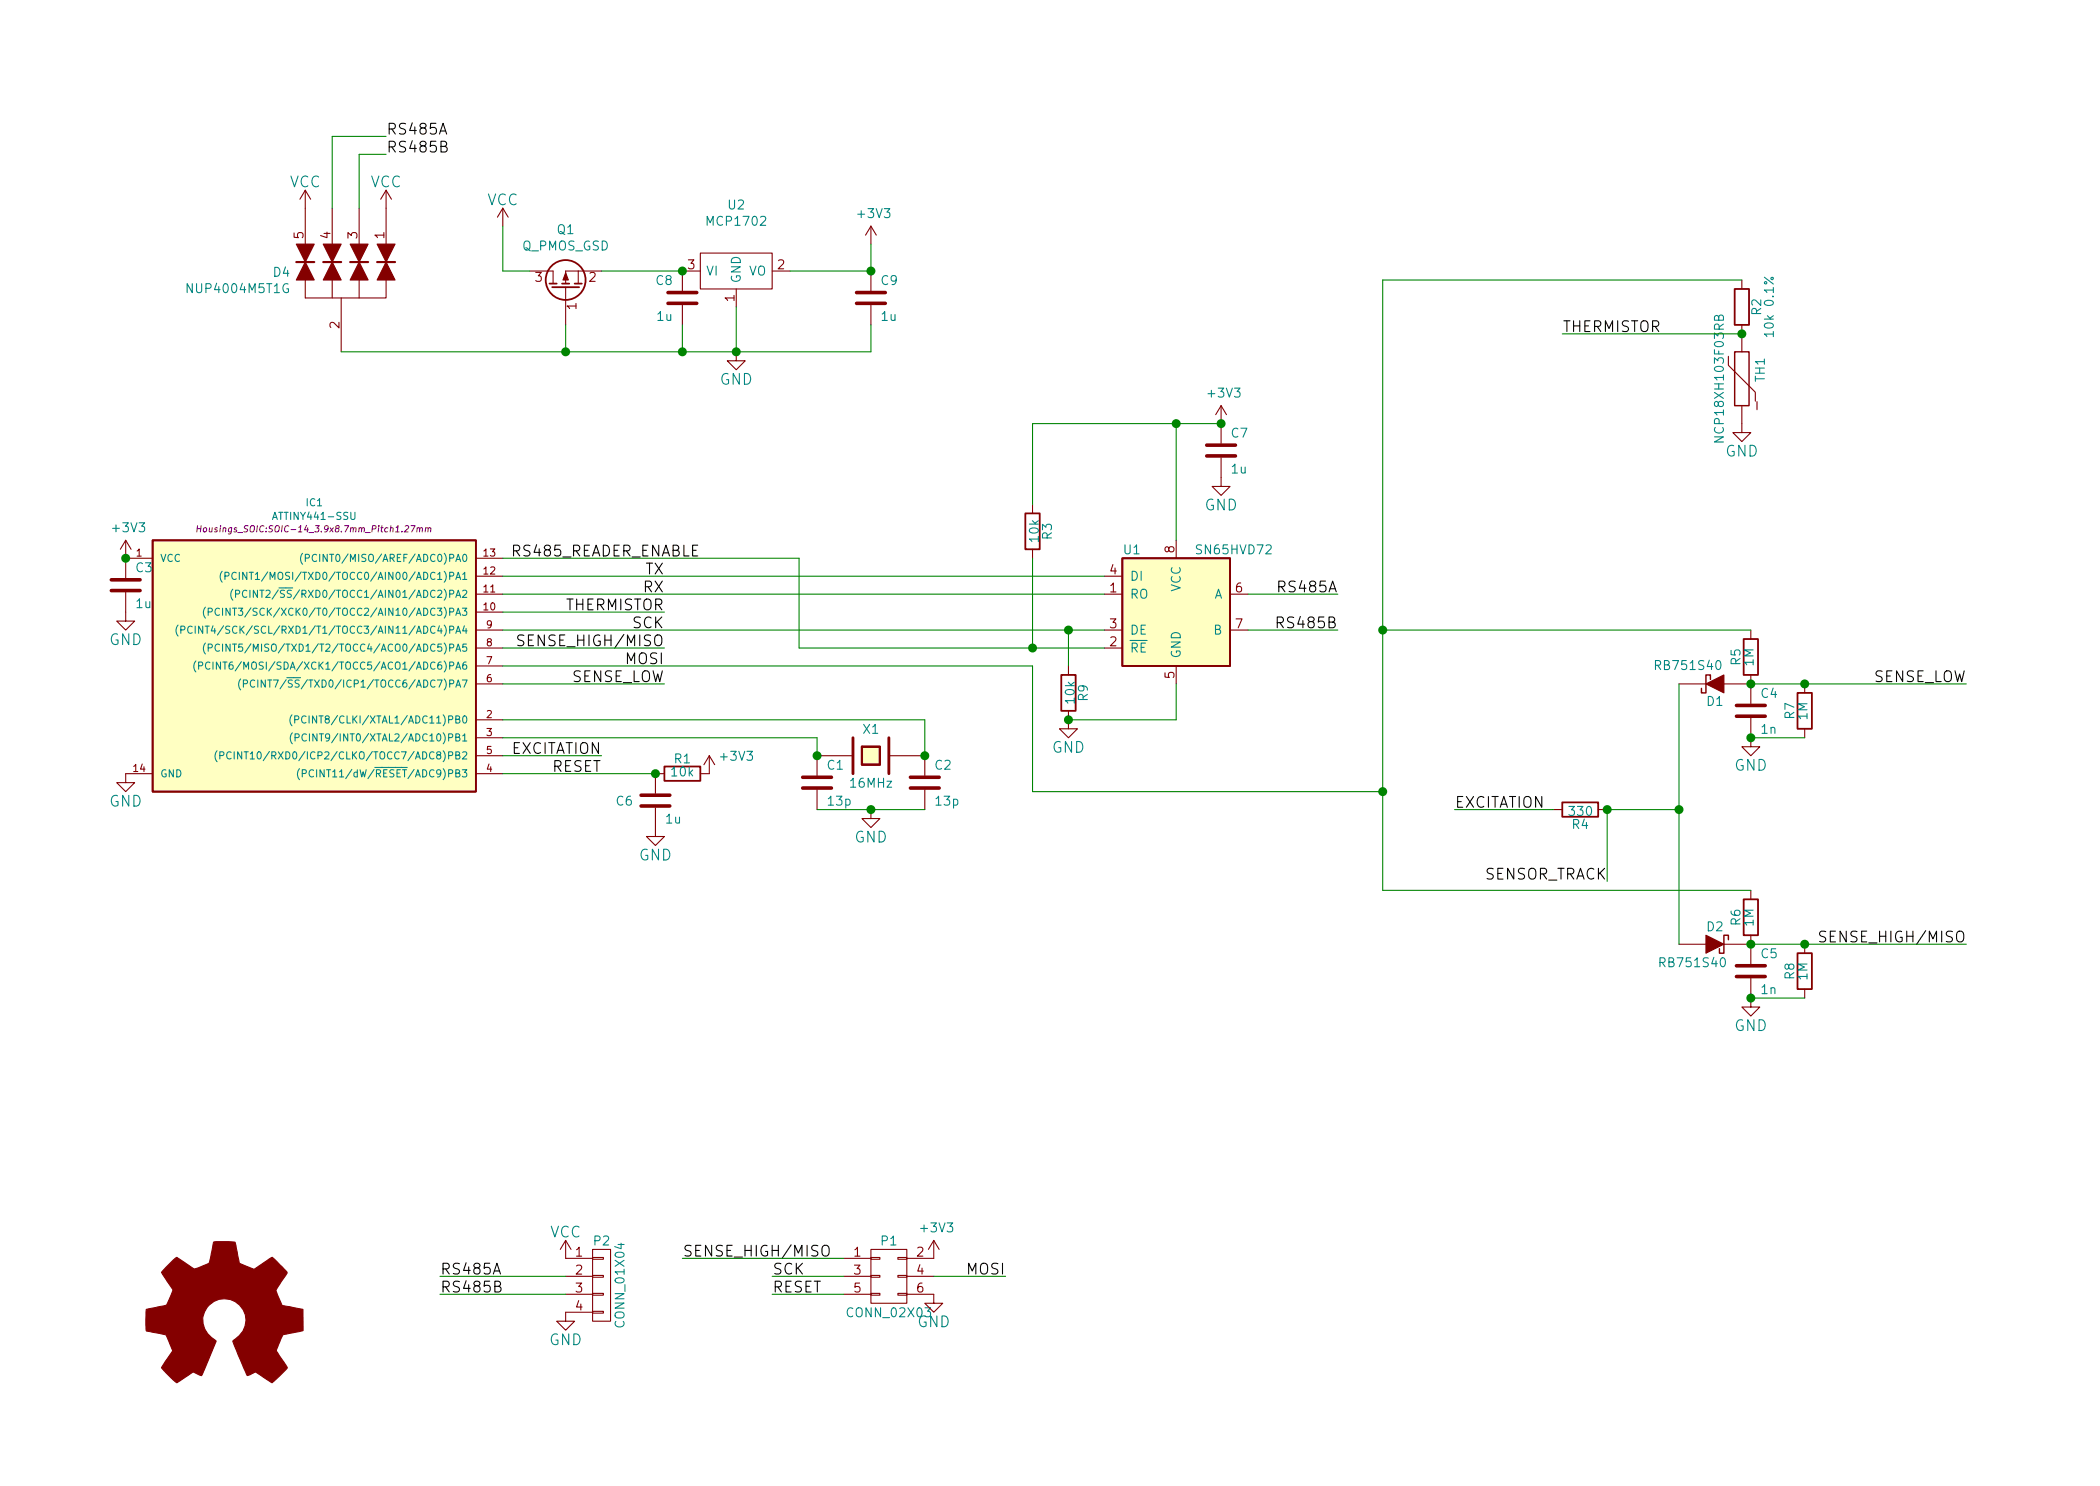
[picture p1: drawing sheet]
EESchema Schematic File Version 5
EELAYER 30 0
EELAYER END
$Descr A4 11693 8268
encoding utf-8
Sheet 1 1
Title "RS485 soil moisture sensor"
Date "2019-10-22"
Rev ""
Comp "Catnip electronics"
Comment1 "by Albertas Mickėnas mic@wemakethings.net"
Comment2 ""
Comment3 ""
Comment4 ""
Comment5 ""
Comment6 ""
Comment7 ""
Comment8 ""
Comment9 ""
$EndDescr
$Comp
L rs485-moist-sensor-rescue:CRYSTAL X1
U 1 1
P 4850 4200
F 0 "X1" H 4850 4350 50  0000 C CNN
F 1 "16MHz" H 4850 4050 50  0000 C CNN
F 2 "Crystals:Crystal_HC49-SD_SMD" H 4850 4200 60  0001 C CNN
F 3 "" H 4850 4200 60  0000 C CNN
F 4 "MCRSD16000F183000RR" H 4850 4200 60  0001 C CNN "PartNo"
F 5 "MULTICOMP" H 4850 4200 60  0001 C CNN "Manufacturer"
F 6 "2395958" H 4850 4200 60  0001 C CNN "Distributor"
	1    4850 4200
	1    0    0    -1  
$EndComp
$Comp
L rs485-moist-sensor-rescue:C C2
U 1 1
P 5150 4350
F 0 "C2" H 5200 4450 50  0000 L CNN
F 1 "13p" H 5200 4250 50  0000 L CNN
F 2 "Capacitors_SMD:C_0603" H 5188 4200 30  0001 C CNN
F 3 "" H 5150 4350 60  0000 C CNN
F 4 "MC0603N330J500CT" H 5150 4350 60  0001 C CNN "PartNo"
F 5 "MULTICOMP" H 5150 4350 60  0001 C CNN "Manufacturer"
F 6 "2310585" H 5150 4350 60  0001 C CNN "Distributor"
	1    5150 4350
	1    0    0    -1  
$EndComp
$Comp
L power:GND #PWR013
U 1 1
P 4850 4500
F 0 "#PWR013" H 4850 4250 60  0001 C CNN
F 1 "GND" H 4850 4350 60  0000 C CNN
F 2 "" H 4850 4500 60  0000 C CNN
F 3 "" H 4850 4500 60  0000 C CNN
	1    4850 4500
	1    0    0    -1  
$EndComp
$Comp
L power:VCC #PWR06
U 1 1
P 2800 1250
F 0 "#PWR06" H 2800 1100 60  0001 C CNN
F 1 "VCC" H 2800 1400 60  0000 C CNN
F 2 "" H 2800 1250 60  0000 C CNN
F 3 "" H 2800 1250 60  0000 C CNN
	1    2800 1250
	1    0    0    -1  
$EndComp
$Comp
L power:GND #PWR03
U 1 1
P 700 4300
F 0 "#PWR03" H 700 4050 60  0001 C CNN
F 1 "GND" H 700 4150 60  0000 C CNN
F 2 "" H 700 4300 60  0000 C CNN
F 3 "" H 700 4300 60  0000 C CNN
	1    700  4300
	1    0    0    -1  
$EndComp
$Comp
L rs485-moist-sensor-rescue:C C3
U 1 1
P 700 3250
F 0 "C3" H 750 3350 50  0000 L CNN
F 1 "1u" H 750 3150 50  0000 L CNN
F 2 "Capacitors_SMD:C_0603" H 738 3100 30  0001 C CNN
F 3 "" H 700 3250 60  0000 C CNN
	1    700  3250
	1    0    0    -1  
$EndComp
$Comp
L power:GND #PWR02
U 1 1
P 700 3400
F 0 "#PWR02" H 700 3150 60  0001 C CNN
F 1 "GND" H 700 3250 60  0000 C CNN
F 2 "" H 700 3400 60  0000 C CNN
F 3 "" H 700 3400 60  0000 C CNN
	1    700  3400
	1    0    0    -1  
$EndComp
$Comp
L rs485-moist-sensor-rescue:DIODESCH D1
U 1 1
P 9550 3800
F 0 "D1" H 9550 3900 50  0000 C CNN
F 1 "RB751S40" H 9700 3700 50  0000 C CNN
F 2 "SMD_Packages:SOD-523" H 9550 3800 60  0001 C CNN
F 3 "" H 9550 3800 60  0000 C CNN
F 4 "RB751S40" H 9550 3800 60  0001 C CNN "PartNo"
F 5 "NEXPERIA" H 9550 3800 60  0001 C CNN "Manufacturer"
F 6 "2575121" H 9550 3800 60  0001 C CNN "Distributor"
	1    9550 3800
	-1   0    0    1   
$EndComp
$Comp
L rs485-moist-sensor-rescue:R R4
U 1 1
P 8800 4500
F 0 "R4" V 8880 4500 50  0000 C CNN
F 1 "330" V 8807 4501 50  0000 C CNN
F 2 "Resistors_SMD:R_0603" V 8730 4500 30  0001 C CNN
F 3 "" H 8800 4500 30  0000 C CNN
	1    8800 4500
	0    1    1    0   
$EndComp
$Comp
L rs485-moist-sensor-rescue:R R5
U 1 1
P 9750 3650
F 0 "R5" V 9830 3650 50  0000 C CNN
F 1 "1M" V 9757 3651 50  0000 C CNN
F 2 "Resistors_SMD:R_0603" V 9680 3650 30  0001 C CNN
F 3 "" H 9750 3650 30  0000 C CNN
	1    9750 3650
	-1   0    0    1   
$EndComp
$Comp
L rs485-moist-sensor-rescue:R R8
U 1 1
P 10050 5400
F 0 "R8" V 10130 5400 50  0000 C CNN
F 1 "1M" V 10057 5401 50  0000 C CNN
F 2 "Resistors_SMD:R_0603" V 9980 5400 30  0001 C CNN
F 3 "" H 10050 5400 30  0000 C CNN
	1    10050 5400
	-1   0    0    1   
$EndComp
$Comp
L power:GND #PWR021
U 1 1
P 9750 5550
F 0 "#PWR021" H 9750 5300 60  0001 C CNN
F 1 "GND" H 9750 5400 60  0000 C CNN
F 2 "" H 9750 5550 60  0000 C CNN
F 3 "" H 9750 5550 60  0000 C CNN
	1    9750 5550
	1    0    0    -1  
$EndComp
$Comp
L rs485-moist-sensor-rescue:C C4
U 1 1
P 9750 3950
F 0 "C4" H 9800 4050 50  0000 L CNN
F 1 "1n" H 9800 3850 50  0000 L CNN
F 2 "Capacitors_SMD:C_0603" H 9788 3800 30  0001 C CNN
F 3 "" H 9750 3950 60  0000 C CNN
	1    9750 3950
	1    0    0    -1  
$EndComp
$Comp
L power:GND #PWR020
U 1 1
P 9750 4100
F 0 "#PWR020" H 9750 3850 60  0001 C CNN
F 1 "GND" H 9750 3950 60  0000 C CNN
F 2 "" H 9750 4100 60  0000 C CNN
F 3 "" H 9750 4100 60  0000 C CNN
	1    9750 4100
	1    0    0    -1  
$EndComp
$Comp
L rs485-moist-sensor-rescue:R R7
U 1 1
P 10050 3950
F 0 "R7" V 10130 3950 50  0000 C CNN
F 1 "1M" V 10057 3951 50  0000 C CNN
F 2 "Resistors_SMD:R_0603" V 9980 3950 30  0001 C CNN
F 3 "" H 10050 3950 30  0000 C CNN
	1    10050 3950
	-1   0    0    1   
$EndComp
Text Label 10950 3800 2    60   ~ 0
SENSE_LOW
$Comp
L rs485-moist-sensor-rescue:C C5
U 1 1
P 9750 5400
F 0 "C5" H 9800 5500 50  0000 L CNN
F 1 "1n" H 9800 5300 50  0000 L CNN
F 2 "Capacitors_SMD:C_0603" H 9788 5250 30  0001 C CNN
F 3 "" H 9750 5400 60  0000 C CNN
	1    9750 5400
	1    0    0    -1  
$EndComp
$Comp
L rs485-moist-sensor-rescue:R R6
U 1 1
P 9750 5100
F 0 "R6" V 9830 5100 50  0000 C CNN
F 1 "1M" V 9757 5101 50  0000 C CNN
F 2 "Resistors_SMD:R_0603" V 9680 5100 30  0001 C CNN
F 3 "" H 9750 5100 30  0000 C CNN
	1    9750 5100
	-1   0    0    1   
$EndComp
Text Label 10950 5250 2    60   ~ 0
SENSE_HIGH/MISO
Text Label 8950 4900 2    60   ~ 0
SENSOR_TRACK
$Comp
L power:GND #PWR015
U 1 1
P 5200 7200
F 0 "#PWR015" H 5200 6950 60  0001 C CNN
F 1 "GND" H 5200 7050 60  0000 C CNN
F 2 "" H 5200 7200 60  0000 C CNN
F 3 "" H 5200 7200 60  0000 C CNN
	1    5200 7200
	1    0    0    -1  
$EndComp
$Comp
L rs485-moist-sensor-rescue:SP3481EN-RESCUE-rs485-moist-sensor U1
U 1 1
P 6550 3400
F 0 "U1" H 6250 3750 50  0000 L CNN
F 1 "SN65HVD72" H 6650 3750 50  0000 L CNN
F 2 "Housings_SOIC:SOIC-8_3.9x4.9mm_Pitch1.27mm" H 6550 3400 50  0001 C CIN
F 3 "" H 6550 3400 60  0000 C CNN
F 4 "SN65HVD72DR" H 6550 3400 60  0001 C CNN "PartNo"
F 5 "TEXAS INSTRUMENTS" H 6550 3400 60  0001 C CNN "Manufacturer"
F 6 "2542747" H 6550 3400 60  0001 C CNN "Distributor"
	1    6550 3400
	1    0    0    -1  
$EndComp
$Comp
L rs485-moist-sensor-rescue:C C7
U 1 1
P 6800 2500
F 0 "C7" H 6850 2600 50  0000 L CNN
F 1 "1u" H 6850 2400 50  0000 L CNN
F 2 "Capacitors_SMD:C_0603" H 6838 2350 30  0001 C CNN
F 3 "" H 6800 2500 60  0000 C CNN
	1    6800 2500
	1    0    0    -1  
$EndComp
$Comp
L power:GND #PWR018
U 1 1
P 6800 2650
F 0 "#PWR018" H 6800 2400 60  0001 C CNN
F 1 "GND" H 6800 2500 60  0000 C CNN
F 2 "" H 6800 2650 60  0000 C CNN
F 3 "" H 6800 2650 60  0000 C CNN
	1    6800 2650
	1    0    0    -1  
$EndComp
$Comp
L power:GND #PWR016
U 1 1
P 5950 4000
F 0 "#PWR016" H 5950 3750 60  0001 C CNN
F 1 "GND" H 5950 3850 60  0000 C CNN
F 2 "" H 5950 4000 60  0000 C CNN
F 3 "" H 5950 4000 60  0000 C CNN
	1    5950 4000
	1    0    0    -1  
$EndComp
$Comp
L rs485-moist-sensor-rescue:R R1
U 1 1
P 3800 4300
F 0 "R1" V 3880 4300 50  0000 C CNN
F 1 "10k" V 3807 4301 50  0000 C CNN
F 2 "Resistors_SMD:R_0603" V 3730 4300 30  0001 C CNN
F 3 "" H 3800 4300 30  0000 C CNN
	1    3800 4300
	0    -1   -1   0   
$EndComp
$Comp
L rs485-moist-sensor-rescue:C C6
U 1 1
P 3650 4450
F 0 "C6" H 3425 4450 50  0000 L CNN
F 1 "1u" H 3700 4350 50  0000 L CNN
F 2 "Capacitors_SMD:C_0603" H 3688 4300 30  0001 C CNN
F 3 "" H 3650 4450 60  0000 C CNN
	1    3650 4450
	1    0    0    -1  
$EndComp
$Comp
L power:GND #PWR09
U 1 1
P 3650 4600
F 0 "#PWR09" H 3650 4350 60  0001 C CNN
F 1 "GND" H 3650 4450 60  0000 C CNN
F 2 "" H 3650 4600 60  0000 C CNN
F 3 "" H 3650 4600 60  0000 C CNN
	1    3650 4600
	1    0    0    -1  
$EndComp
Text Label 3700 3500 2    60   ~ 0
SCK
Text Label 3350 4300 2    60   ~ 0
RESET
Text Label 3350 4200 2    60   ~ 0
EXCITATION
Text Label 8100 4500 0    60   ~ 0
EXCITATION
Text Label 3700 3600 2    60   ~ 0
SENSE_HIGH/MISO
Text Label 3700 3800 2    60   ~ 0
SENSE_LOW
$Comp
L rs485-moist-sensor-rescue:THERMISTOR TH1
U 1 1
P 9700 2100
F 0 "TH1" V 9800 2150 50  0000 C CNN
F 1 "NCP18XH103F03RB" V 9600 2100 50  0000 C BNN
F 2 "Resistors_SMD:R_0603" H 9700 2100 60  0001 C CNN
F 3 "" H 9700 2100 60  0000 C CNN
F 4 "NCP18XH103F03RB" H 9700 2100 60  0001 C CNN "PartNo"
F 5 "MURATA" H 9700 2100 60  0001 C CNN "Manufacturer"
F 6 "2456122" H 9700 2100 60  0001 C CNN "Distributor"
	1    9700 2100
	1    0    0    -1  
$EndComp
$Comp
L rs485-moist-sensor-rescue:R R2
U 1 1
P 9700 1700
F 0 "R2" V 9780 1700 50  0000 C CNN
F 1 "10k 0.1%" V 9850 1700 50  0000 C CNN
F 2 "Resistors_SMD:R_0603" V 9630 1700 30  0001 C CNN
F 3 "" H 9700 1700 30  0000 C CNN
F 4 "ERJ3RBD1002V" H 9700 1700 60  0001 C CNN "PartNo"
F 5 "PANASONIC ELECTRONIC COMPONENTS" H 9700 1700 60  0001 C CNN "Manufacturer"
F 6 "2379939" H 9700 1700 60  0001 C CNN "Distributor"
	1    9700 1700
	1    0    0    -1  
$EndComp
$Comp
L power:GND #PWR019
U 1 1
P 9700 2350
F 0 "#PWR019" H 9700 2100 60  0001 C CNN
F 1 "GND" H 9700 2200 60  0000 C CNN
F 2 "" H 9700 2350 60  0000 C CNN
F 3 "" H 9700 2350 60  0000 C CNN
	1    9700 2350
	1    0    0    -1  
$EndComp
Text Label 8700 1850 0    60   ~ 0
THERMISTOR
Text Label 3700 3400 2    60   ~ 0
THERMISTOR
Text Label 7450 3300 2    60   ~ 0
RS485A
Text Label 7450 3500 2    60   ~ 0
RS485B
Wire Wire Line
	2800 4100 4550 4100
Wire Wire Line
	4550 4500 4850 4500
Connection ~ 4850 4500
Wire Wire Line
	9750 3800 10050 3800
Wire Wire Line
	10050 4100 9750 4100
Connection ~ 10050 3800
Wire Wire Line
	9750 5550 10050 5550
Wire Wire Line
	9750 5250 10050 5250
Connection ~ 10050 5250
Wire Wire Line
	9350 3800 9350 4500
Wire Wire Line
	8950 4500 9350 4500
Connection ~ 9350 4500
Wire Wire Line
	8950 4500 8950 4900
Wire Wire Line
	6550 3000 6550 2350
Wire Wire Line
	5750 2350 6550 2350
Wire Wire Line
	2800 4000 5150 4000
Wire Wire Line
	5150 4000 5150 4200
Wire Wire Line
	4550 4100 4550 4200
Wire Wire Line
	2800 4300 3650 4300
Wire Wire Line
	2800 4200 3350 4200
Wire Wire Line
	8100 4500 8650 4500
Wire Wire Line
	2800 3600 3700 3600
Wire Wire Line
	2800 3800 3700 3800
Wire Wire Line
	6950 3300 7450 3300
Wire Wire Line
	9700 1850 8700 1850
Wire Wire Line
	2800 3300 6150 3300
Wire Wire Line
	2800 3200 6150 3200
Wire Wire Line
	4450 3100 4450 3600
Wire Wire Line
	4450 3100 2800 3100
Wire Wire Line
	2800 3500 5950 3500
Wire Wire Line
	2800 3400 3700 3400
$Comp
L rs485-moist-sensor-rescue:CONN_02X03 P1
U 1 1
P 4950 7100
F 0 "P1" H 4950 7300 50  0000 C CNN
F 1 "CONN_02X03" H 4950 6900 50  0000 C CNN
F 2 "Pin_Headers:Pin_Header_Straight_2x03" H 4950 5900 60  0001 C CNN
F 3 "" H 4950 5900 60  0000 C CNN
	1    4950 7100
	1    0    0    -1  
$EndComp
Wire Wire Line
	3800 7000 4700 7000
Text Label 3800 7000 0    60   ~ 0
SENSE_HIGH/MISO
Wire Wire Line
	5200 7100 5600 7100
Text Label 5600 7100 2    60   ~ 0
MOSI
Wire Wire Line
	4700 7100 4300 7100
Text Label 4300 7100 0    60   ~ 0
SCK
Wire Wire Line
	4700 7200 4300 7200
Text Label 4300 7200 0    60   ~ 0
RESET
$Comp
L rs485-moist-sensor-rescue:CONN_01X04 P2
U 1 1
P 3350 7150
F 0 "P2" H 3350 7400 50  0000 C CNN
F 1 "CONN_01X04" V 3450 7150 50  0000 C CNN
F 2 "Pin_Headers:Pin_Header_Straight_1x04_Pitch2.54mm" H 3350 7150 60  0001 C CNN
F 3 "" H 3350 7150 60  0000 C CNN
F 4 "?" H 3350 7150 60  0001 C CNN "PartNo"
F 5 "?" H 3350 7150 60  0001 C CNN "Manufacturer"
F 6 "?" H 3350 7150 60  0001 C CNN "Distributor"
	1    3350 7150
	1    0    0    -1  
$EndComp
$Comp
L power:VCC #PWR07
U 1 1
P 3150 7000
F 0 "#PWR07" H 3150 6850 60  0001 C CNN
F 1 "VCC" H 3150 7150 60  0000 C CNN
F 2 "" H 3150 7000 60  0000 C CNN
F 3 "" H 3150 7000 60  0000 C CNN
	1    3150 7000
	1    0    0    -1  
$EndComp
$Comp
L power:GND #PWR08
U 1 1
P 3150 7300
F 0 "#PWR08" H 3150 7050 60  0001 C CNN
F 1 "GND" H 3150 7150 60  0000 C CNN
F 2 "" H 3150 7300 60  0000 C CNN
F 3 "" H 3150 7300 60  0000 C CNN
	1    3150 7300
	1    0    0    -1  
$EndComp
Wire Wire Line
	3150 7100 2450 7100
Text Label 2450 7100 0    60   ~ 0
RS485A
Wire Wire Line
	3150 7200 2450 7200
Text Label 2450 7200 0    60   ~ 0
RS485B
Connection ~ 9750 3800
Connection ~ 3800 1500
$Comp
L rs485-moist-sensor-rescue:C C8
U 1 1
P 3800 1650
F 0 "C8" H 3850 1750 50  0000 L CNN
F 1 "1u" H 3850 1550 50  0000 L CNN
F 2 "Capacitors_SMD:C_0603" H 3838 1500 30  0001 C CNN
F 3 "" H 3800 1650 60  0000 C CNN
	1    3800 1650
	-1   0    0    -1  
$EndComp
$Comp
L power:GND #PWR011
U 1 1
P 4100 1950
F 0 "#PWR011" H 4100 1700 60  0001 C CNN
F 1 "GND" H 4100 1800 60  0000 C CNN
F 2 "" H 4100 1950 60  0000 C CNN
F 3 "" H 4100 1950 60  0000 C CNN
	1    4100 1950
	1    0    0    -1  
$EndComp
Wire Wire Line
	4100 1950 4100 1700
$Comp
L rs485-moist-sensor-rescue:C C9
U 1 1
P 4850 1650
F 0 "C9" H 4900 1750 50  0000 L CNN
F 1 "1u" H 4900 1550 50  0000 L CNN
F 2 "Capacitors_SMD:C_0603" H 4888 1500 30  0001 C CNN
F 3 "" H 4850 1650 60  0000 C CNN
	1    4850 1650
	1    0    0    -1  
$EndComp
Wire Wire Line
	4400 1500 4850 1500
Connection ~ 4100 1950
Wire Wire Line
	4850 1950 4850 1800
$Comp
L power:+3V3 #PWR012
U 1 1
P 4850 1350
F 0 "#PWR012" H 2050 400 50  0001 C CNN
F 1 "+3V3" H 4865 1523 50  0000 C CNN
F 2 "" H 2050 550 60  0000 C CNN
F 3 "" H 2050 550 60  0000 C CNN
	1    4850 1350
	1    0    0    -1  
$EndComp
Wire Wire Line
	4850 1500 4850 1350
$Comp
L power:+3V3 #PWR01
U 1 1
P 700 3100
F 0 "#PWR01" H -2100 2150 50  0001 C CNN
F 1 "+3V3" H 715 3273 50  0000 C CNN
F 2 "" H -2100 2300 60  0000 C CNN
F 3 "" H -2100 2300 60  0000 C CNN
	1    700  3100
	1    0    0    -1  
$EndComp
$Comp
L power:+3V3 #PWR017
U 1 1
P 6800 2350
F 0 "#PWR017" H 4000 1400 50  0001 C CNN
F 1 "+3V3" H 6815 2523 50  0000 C CNN
F 2 "" H 4000 1550 60  0000 C CNN
F 3 "" H 4000 1550 60  0000 C CNN
	1    6800 2350
	1    0    0    -1  
$EndComp
Connection ~ 6800 2350
$Comp
L power:+3V3 #PWR014
U 1 1
P 5200 7000
F 0 "#PWR014" H 2400 6050 50  0001 C CNN
F 1 "+3V3" H 5215 7173 50  0000 C CNN
F 2 "" H 2400 6200 60  0000 C CNN
F 3 "" H 2400 6200 60  0000 C CNN
	1    5200 7000
	1    0    0    -1  
$EndComp
$Comp
L power:+3V3 #PWR010
U 1 1
P 3950 4300
F 0 "#PWR010" H 1150 3350 50  0001 C CNN
F 1 "+3V3" H 4100 4400 50  0000 C CNN
F 2 "" H 1150 3500 60  0000 C CNN
F 3 "" H 1150 3500 60  0000 C CNN
	1    3950 4300
	1    0    0    -1  
$EndComp
$Comp
L rs485-moist-sensor-rescue:Q_PMOS_GSD-RESCUE-rs485-moist-sensor Q1
U 1 1
P 3150 1600
F 0 "Q1" V 3478 1600 50  0000 C CNN
F 1 "Q_PMOS_GSD" V 3387 1600 50  0000 C CNN
F 2 "Housings_SOT-23_SOT-143_TSOT-6:SOT-23" V 3600 1450 29  0001 C CNN
F 3 "" H 5450 850 60  0000 C CNN
F 4 "NX2301P" H 3150 1600 60  0001 C CNN "PartNo"
F 5 "NXP" H 3150 1600 60  0001 C CNN "Manufacturer"
F 6 "1894738" H 3150 1600 60  0001 C CNN "Distributor"
	1    3150 1600
	0    -1   -1   0   
$EndComp
Wire Wire Line
	3350 1500 3800 1500
Wire Wire Line
	2800 1250 2800 1500
Wire Wire Line
	2800 1500 2950 1500
Wire Wire Line
	3150 1800 3150 1950
Connection ~ 3800 1950
Connection ~ 3150 1950
Wire Wire Line
	6950 3500 7450 3500
$Comp
L rs485-moist-sensor-rescue:TVS-ARRAY D4
U 1 1
P 1950 1500
F 0 "D4" H 2281 1496 50  0000 L CNN
F 1 "NUP4004M5T1G" H 2281 1405 50  0000 L CNN
F 2 "Housings_SOT-23_SOT-143_TSOT-6:SOT-23-5" H 2050 1150 60  0001 C CNN
F 3 "" V 850 50  60  0000 C CNN
F 4 "NUP4004M5T1G" H 1950 1500 60  0001 C CNN "PartNo"
F 5 "ON SEMICONDUCTOR" H 1950 1500 60  0001 C CNN "Manufacturer"
F 6 "2317504" H 1950 1500 60  0001 C CNN "Distributor"
	1    1950 1500
	-1   0    0    -1  
$EndComp
Wire Wire Line
	1900 1950 3150 1950
Text Label 2150 750  0    60   ~ 0
RS485A
Text Label 2150 850  0    60   ~ 0
RS485B
Wire Wire Line
	2150 750  1850 750 
Wire Wire Line
	1850 750  1850 1150
Wire Wire Line
	2150 850  2000 850 
Wire Wire Line
	2000 850  2000 1150
Wire Wire Line
	3800 1800 3800 1950
$Comp
L rs485-moist-sensor-rescue:ATTINY441-SSU IC1
U 1 1
P 1750 3700
F 0 "IC1" H 1750 4612 40  0000 C CNN
F 1 "ATTINY441-SSU" H 1750 4536 40  0000 C CNN
F 2 "Housings_SOIC:SOIC-14_3.9x8.7mm_Pitch1.27mm" H 1750 4464 35  0000 C CIN
F 3 "" H -2000 950 60  0000 C CNN
F 4 "ATTINY441-SSU" H 1750 3700 60  0001 C CNN "PartNo"
F 5 "MICROCHIP" H 1750 3700 60  0001 C CNN "Manufacturer"
F 6 "2396717" H 1750 3700 60  0001 C CNN "Distributor"
	1    1750 3700
	1    0    0    -1  
$EndComp
Text Label 3700 3700 2    60   ~ 0
MOSI
$Comp
L rs485-moist-sensor-rescue:MCP1702 U2
U 1 1
P 4100 1500
F 0 "U2" H 4100 1871 50  0000 C CNN
F 1 "MCP1702" H 4100 1780 50  0000 C CNN
F 2 "Housings_SOT-23_SOT-143_TSOT-6:SOT-23" H 4100 1681 60  0001 C CNN
F 3 "" H -1100 300 60  0000 C CNN
F 4 "MCP1702T-3302E/CB" H 4100 1500 60  0001 C CNN "PartNo"
F 5 "MICROCHIP" H 4100 1500 60  0001 C CNN "Manufacturer"
F 6 "1331490" H 4100 1500 60  0001 C CNN "Distributor"
	1    4100 1500
	1    0    0    -1  
$EndComp
$Comp
L power:VCC #PWR04
U 1 1
P 1700 1150
F 0 "#PWR04" H 1700 1000 60  0001 C CNN
F 1 "VCC" H 1700 1300 60  0000 C CNN
F 2 "" H 1700 1150 60  0000 C CNN
F 3 "" H 1700 1150 60  0000 C CNN
	1    1700 1150
	1    0    0    -1  
$EndComp
$Comp
L power:VCC #PWR05
U 1 1
P 2150 1150
F 0 "#PWR05" H 2150 1000 60  0001 C CNN
F 1 "VCC" H 2150 1300 60  0000 C CNN
F 2 "" H 2150 1150 60  0000 C CNN
F 3 "" H 2150 1150 60  0000 C CNN
	1    2150 1150
	1    0    0    -1  
$EndComp
Text Label 3700 3200 2    60   ~ 0
TX
Text Label 3700 3300 2    60   ~ 0
RX
Text Label 3900 3100 2    60   ~ 0
RS485_READER_ENABLE
$Comp
L rs485-moist-sensor-rescue:C C1
U 1 1
P 4550 4350
F 0 "C1" H 4600 4450 50  0000 L CNN
F 1 "13p" H 4600 4250 50  0000 L CNN
F 2 "Capacitors_SMD:C_0603" H 4588 4200 30  0001 C CNN
F 3 "" H 4550 4350 60  0000 C CNN
F 4 "MC0603N330J500CT" H 4550 4350 60  0001 C CNN "PartNo"
F 5 "MULTICOMP" H 4550 4350 60  0001 C CNN "Manufacturer"
F 6 "2310585" H 4550 4350 60  0001 C CNN "Distributor"
	1    4550 4350
	1    0    0    -1  
$EndComp
$Comp
L rs485-moist-sensor-rescue:DIODESCH D2
U 1 1
P 9550 5250
F 0 "D2" H 9550 5350 50  0000 C CNN
F 1 "RB751S40" H 9425 5150 50  0000 C CNN
F 2 "SMD_Packages:SOD-523" H 9550 5250 60  0001 C CNN
F 3 "" H 9550 5250 60  0000 C CNN
F 4 "RB751S40" H 9550 5250 60  0001 C CNN "PartNo"
F 5 "NEXPERIA" H 9550 5250 60  0001 C CNN "Manufacturer"
F 6 "2575121" H 9550 5250 60  0001 C CNN "Distributor"
	1    9550 5250
	1    0    0    -1  
$EndComp
$Comp
L rs485-moist-sensor-rescue:R R9
U 1 1
P 5950 3850
F 0 "R9" V 6030 3850 50  0000 C CNN
F 1 "10k" V 5957 3851 50  0000 C CNN
F 2 "Resistors_SMD:R_0603" V 5880 3850 30  0001 C CNN
F 3 "" H 5950 3850 30  0000 C CNN
	1    5950 3850
	1    0    0    -1  
$EndComp
Wire Wire Line
	4450 3600 5750 3600
Wire Wire Line
	5950 3700 5950 3500
Connection ~ 5950 3500
$Comp
L rs485-moist-sensor-rescue:R R3
U 1 1
P 5750 2950
F 0 "R3" V 5830 2950 50  0000 C CNN
F 1 "10k" V 5757 2951 50  0000 C CNN
F 2 "Resistors_SMD:R_0603" V 5680 2950 30  0001 C CNN
F 3 "" H 5750 2950 30  0000 C CNN
	1    5750 2950
	1    0    0    -1  
$EndComp
Wire Wire Line
	5750 2350 5750 2800
Connection ~ 6550 2350
Wire Wire Line
	5750 3100 5750 3600
Connection ~ 5750 3600
Wire Wire Line
	5750 3700 5750 4400
Wire Wire Line
	5750 4400 7700 4400
Wire Wire Line
	7700 1550 7700 3500
Wire Wire Line
	7700 1550 9700 1550
Wire Wire Line
	9750 3500 7700 3500
Connection ~ 7700 3500
Wire Wire Line
	7700 4950 9750 4950
Connection ~ 7700 4400
Wire Wire Line
	5950 4000 6550 4000
Wire Wire Line
	6550 4000 6550 3800
Connection ~ 5950 4000
Connection ~ 9750 5250
$Comp
L rs485-moist-sensor-rescue:Logo_Open_Hardware_Large #LOGO1
U 1 1
P 1250 7350
F 0 "#LOGO1" H 1250 7850 50  0001 C CNN
F 1 "Logo_Open_Hardware_Large" H 1250 6950 50  0001 C CNN
F 2 "w_logo:Logo_silk_OSHW_6x6mm" H 1250 7350 50  0001 C CNN
F 3 "" H 1250 7350 50  0001 C CNN
F 4 "?" H 1250 7350 60  0001 C CNN "PartNo"
F 5 "?" H 1250 7350 60  0001 C CNN "Manufacturer"
F 6 "?" H 1250 7350 60  0001 C CNN "Distributor"
	1    1250 7350
	1    0    0    -1  
$EndComp
Wire Wire Line
	4850 4500 5150 4500
Wire Wire Line
	10050 3800 10950 3800
Wire Wire Line
	10050 5250 10950 5250
Wire Wire Line
	9350 4500 9350 5250
Wire Wire Line
	4100 1950 4850 1950
Wire Wire Line
	3800 1950 4100 1950
Wire Wire Line
	3150 1950 3800 1950
Wire Wire Line
	5950 3500 6150 3500
Wire Wire Line
	6550 2350 6800 2350
Wire Wire Line
	5750 3600 6150 3600
Wire Wire Line
	7700 3500 7700 4400
Wire Wire Line
	7700 4400 7700 4950
Wire Wire Line
	2800 3700 5750 3700
Connection ~ 4550 4200
Connection ~ 5150 4200
Connection ~ 700  3100
Connection ~ 8950 4500
Connection ~ 9750 5550
Connection ~ 9750 4100
Connection ~ 3650 4300
Connection ~ 9700 1850
Connection ~ 4850 1500
$EndSCHEMATC
